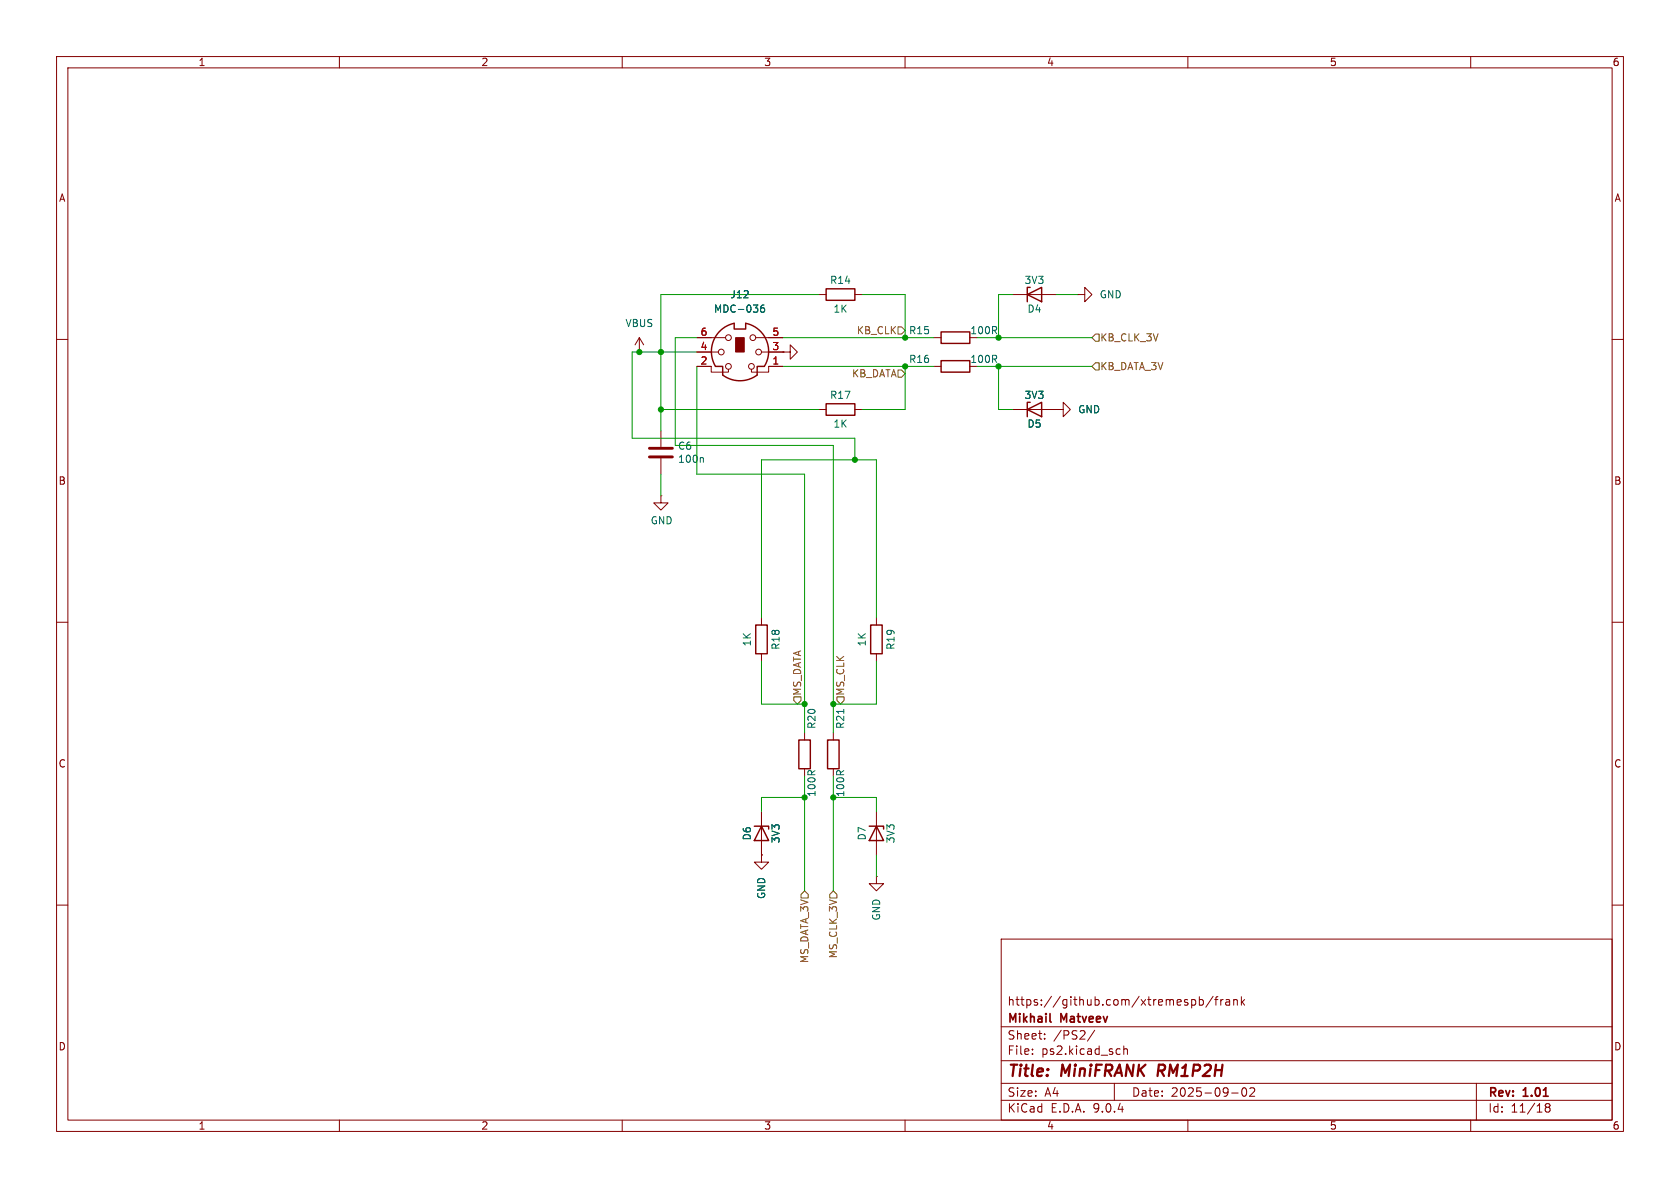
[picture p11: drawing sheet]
<svg xmlns="http://www.w3.org/2000/svg" width="297mm" height="210mm" viewBox="0 0 297 210" stroke-linecap="round" stroke-linejoin="round" font-family="sans-serif">
<g fill="none" stroke="#840000" stroke-width=".18">
<path d="M10 10h277v190h-277zM12 12h273v186h-273zM60 10v2M110 10v2M160 10v2M210 10v2M260 10v2M113 59.7l-.7 1.3M113 59.7l.8 1.3M113 59.7v2.5M123.2 59.7h5.1M133.6 59.7h4.8"/>
<path d="M144.8 52.1h1.2M151.1 52.1h1.3M165.1 59.7h1.3M179.1 52.1h7.6M190.5 52.1h1.3v-1.3l1.2 1.3-1.2 1.2v-1.2M190.5 52.1h.1M10 60h2M113 62.2h.1M116.8 76.2v2.8M123.2 64.8h2.5v1h3.1v-.5M123.2 62.2h3.8M134.6 62.2h3.8"/>
<path d="M138.4 62.2h1.3v-1.2l1.3 1.2-1.3 1.3v-1.3M138.4 62.2h.1M138.4 64.8h-2.5v1h-3.1v-.5M144.8 72.4h1.2M151.1 72.4h1.3M165.1 64.8h1.3M179.1 72.4h7.6M186.7 72.4h1.3v-1.3l1.2 1.3-1.2 1.3v-1.3M186.7 72.4h.1M285 60h2M116.8 87.6v1.3h1.3l-1.3 1.3-1.2-1.3h1.2M116.8 87.6h.1"/>
<path d="M116.8 81v2.8M10 110h2M134.6 109.2v1.3M134.6 115.6v1.2M154.9 109.2v1.3M154.9 115.6v1.2M285 110h2M142.2 129.5v1.3M142.2 135.9v1.3M147.3 129.5v1.3M147.3 135.9v1.3M134.6 151.1v1.3h1.3l-1.3 1.3-1.3-1.3h1.3"/>
<path d="M134.6 151.1h.1M134.6 143.5v7.6M154.9 154.9v1.3h1.3l-1.3 1.3-1.2-1.3h1.2M154.9 154.9h.1M154.9 143.5v7.6M10 160h2M177 166h108v32h-108zM210.7 176.8l.4-.1 .3 .3v.4l-.2 .2h-.5M212 176.8l.5-.1 .2 .3v.4l-.1 .2h-.6M212 176.2v1.5M214.5 176.1l-1.3 2M214.7 176.7h.6"/>
<path d="M215.3 176.2l-.3 .2v1.3M215.8 176.7v1M216.2 176.7l-.2 .1-.2 .2M216.7 176.8h.6l.1 .9M217.4 177.1h-.5a.29 .29 0 0 0-.2 .3 .29 .29 0 0 0 .2 .3l.5-.1M218.1 176.8l.2-.1 .4 .1v.9M218.1 176.7v1M219.5 176.2v1.5M219.6 177.1l.4 .6M220 176.7l-.5 .6M285 160h2M60 198v2"/>
<path d="M110 198v2M160 198v2M177 194.5h108M177 191.5h108M177 187.5h108M177 181.5h108M182.5 186.3v.1M182.5 185.5v.1M184.7 183.6v.1M184.7 182.8v.1M193.5 182.1l-1.3 2M197 191.5v3"/>
<path d="M197.9 185.4l.1 .1M198 186.3l-.1 .1M198.7 184.9v1.5M198.7 185.5l.2-.1 .3 .1 .1 .9M210 198v2M217.7 193.2h1.2M219.7 192.4l.2-.1a.81 .81 0 0 1 .6 .6 .81 .81 0 0 1-.3 .8l-.2 .1a.81 .81 0 0 1-.3-1.4zM221 192.4l.5-.1 .2 .1 .1 .3-.9 1.1h.9M260 198v2M261 191.5v6.5M273.5 195.7l-.3-.2 .3-.4 .4 .1 .1 .2-.3 .3M273.5 195.7l-.3 .3v.5l.3 .1 .4-.1 .1-.2v-.4l-.3-.2"/>
<path d="M273.5 195.7h.2"/>
<circle cx="128.8" cy="59.7" r=".51"/>
<circle cx="133.1" cy="59.7" r=".51"/>
<circle cx="127.5" cy="62.2" r=".51"/>
<circle cx="128.8" cy="64.8" r=".51"/>
<circle cx="132.8" cy="64.8" r=".51"/>
<circle cx="134.1" cy="62.2" r=".51"/>
</g>
<path d="M204.9 188.2l-.3 2" fill="none" stroke="#840000" stroke-width=".4"/>
<path d="M185.6 180.5l.2 .2" fill="none" stroke="#840000" stroke-width=".3"/>
<g fill="none" stroke="#840000" stroke-width=".25">
<path d="M127.1 58.7l1.4-1.1 1.3-.4v1h2v-1a5.1 5.1 0 0 1 3.3 7.6h-1.2v1.5a5.1 5.1 0 0 1-6.1 0v-1.5h-1.3a5.1 5.1 0 0 1 .6-6.1zM146 51.1h5.1v2h-5.1zM166.4 58.7h5v2h-5zM181.6 52.1l2.5-1.3v2.5zM182.1 50.8h-.5v2.5M146 71.4h5.1v2h-5.1zM166.4 63.8h5v2h-5zM181.6 72.4l2.5-1.3v2.6zM182.1 71.1h-.5v2.6M133.6 110.5h2v5.1h-2zM153.9 110.5h2.1v5.1h-2.1zM141.2 130.8h2.1v5.1h-2.1z"/>
<path d="M146.3 130.8h2v5.1h-2zM133.3 146.1h2.6v.5M134.6 146.1l1.3 2.5h-2.6zM153.7 146.1h2.5v.5M154.9 146.1l1.3 2.5h-2.5z"/>
</g>
<path d="M130 59.7h1.6v2.5h-1.6z" fill="#840000" stroke="#840000" stroke-width=".18"/>
<path d="M135.1 53.9l-.4 .1a.86 .86 0 0 0 0 1.2l.4-.1 .1-.5-.3-.2-.3 .1-.1 .1M124.2 80.9l.1 .2v.6M149.2 125.4v.7" fill="none" stroke="#006464" stroke-width=".18"/>
<path d="M114.8 79.2h4.1M114.8 80.8h4.1" fill="none" stroke="#840000" stroke-width=".51"/>
<path d="M158.7 57.8h.7l.6 .6-.6 .7h-.7zM193.7 59.1h.6v1.2h-.6l-.7-.6zM158.7 65.4h.7l.6 .6-.6 .7h-.7zM193.7 64.1h.6v1.3h-.6l-.7-.6zM140.3 123.2h1.3v.6l-.6 .7-.7-.7zM148 123.2h1.2v.6l-.6 .7-.6-.7zM142.2 157.5l.7 .6v.7h-1.3v-.7zM147.3 157.5l.7 .6v.7h-1.3v-.7z" fill="none" stroke="#725600" stroke-width=".18"/>
<g fill="none" stroke="#009600" stroke-width=".18">
<path d="M123.2 59.7h-3.8v19h27.9v50.8M138.4 59.7h26.7M144.8 52.1h-28v24.1M152.4 52.1h7.6v7.6M172.7 59.7h20.3M179.1 52.1h-2.6v7.6M186.7 52.1h3.8M116.8 72.4h28M123.2 64.8v19h19v45.7M123.2 62.2h-11.4v15.3h39.3v3.8M138.4 64.8h26.7M160 64.8v7.6h-7.6"/>
<path d="M172.7 64.8h20.3M176.5 64.8v7.6h2.6M116.8 83.8v3.8M134.6 109.2v-27.9h20.3v27.9M134.6 116.8v7.7h7.6M154.9 116.8v7.7h-7.6M142.2 137.2v20.3M147.3 137.2v20.3M142.2 141h-7.6v2.5M147.3 141h7.6v2.5M154.9 151.1v3.8"/>
</g>
<g fill="#009600" stroke="#009600" stroke-width=".18">
<circle cx="151.1" cy="81.3" r=".46"/>
<circle cx="142.2" cy="141" r=".46"/>
<circle cx="147.3" cy="141" r=".46"/>
<circle cx="142.2" cy="124.5" r=".46"/>
<circle cx="147.3" cy="124.5" r=".46"/>
<circle cx="160" cy="64.8" r=".46"/>
<circle cx="176.5" cy="64.8" r=".46"/>
<circle cx="176.5" cy="59.7" r=".46"/>
<circle cx="160" cy="59.7" r=".46"/>
<circle cx="116.8" cy="62.2" r=".46"/>
<circle cx="116.8" cy="72.4" r=".46"/>
<circle cx="113" cy="62.2" r=".46"/>
</g>
<g font-size="2.8" fill="#840000">
<text x="178" y="190.9">Title:</text>
<text x="187.7" y="190.9">MiniFRANK</text>
<text x="205.5" y="190.9">RM1P2H</text>
</g>
<g font-size="2.1" fill="#840000">
<text x="178" y="178">https://github.com/xtremespb/frank</text>
<text x="178" y="184">Sheet:</text>
<text x="178" y="181.2">Mikhail</text>
<text x="186.2" y="184">/PS2/</text>
<text x="187.6" y="181.2">Matveev</text>
<text x="178" y="186.7">File:</text>
<text x="184.1" y="186.7">ps2.kicad_sch</text>
<text x="178" y="196.9">KiCad</text>
<text x="178" y="194.1">Size:</text>
<text x="184.7" y="194.1">A4</text>
<text x="185.7" y="196.9">E.D.A.</text>
<text x="193.3" y="196.9">9.0.4</text>
<text x="200" y="194.1">Date:</text>
<text x="207" y="194.1">2025-09-02</text>
<text x="263" y="194.3">Rev:</text>
<text x="263" y="196.9">Id:</text>
<text x="267.1" y="196.9">11/18</text>
<text x="269.4" y="194.3">1.01</text>
</g>
<g font-size="1.8" fill="#840000">
<text x="35" y="11.9">1</text>
<text x="85" y="11.9">2</text>
<text x="135" y="11.9">3</text>
<text x="185" y="11.9">4</text>
<text x="235" y="11.9">5</text>
<text x="285" y="11.9">6</text>
<text x="10.3" y="35.9">A</text>
<text x="285.3" y="35.9">A</text>
<text x="10.3" y="85.9">B</text>
<text x="285.3" y="85.9">B</text>
<text x="10.3" y="135.9">C</text>
<text x="285.3" y="135.9">C</text>
<text x="10.3" y="185.9">D</text>
<text x="285.3" y="185.9">D</text>
<text x="35" y="199.9">1</text>
<text x="85" y="199.9">2</text>
<text x="135" y="199.9">3</text>
<text x="185" y="199.9">4</text>
<text x="235" y="199.9">5</text>
<text x="285" y="199.9">6</text>
</g>
<g font-size="1.8" fill="#006464">
<text x="129" y="52.9">J12</text>
<text x="146.6" y="50.4">R14</text>
<text x="181" y="50.4">3V3</text>
<text x="194.3" y="52.9">GND</text>
<text x="110.5" y="58">VBUS</text>
<text x="126.1" y="55.5">MDC-036</text>
<text x="147.2" y="55.5">1K</text>
<text x="160.6" y="59.3">R15</text>
<text x="171.4" y="59.3">100R</text>
<text x="181.5" y="55.5">D4</text>
<text x="160.6" y="64.4">R16</text>
<text x="171.4" y="64.4">100R</text>
<text x="146.6" y="70.7">R17</text>
<text x="181" y="70.7">3V3</text>
<text x="147.2" y="75.8">1K</text>
<text x="181.5" y="75.8">D5</text>
<text x="190.5" y="73.3">GND</text>
<text x="119.8" y="79.7">C6</text>
<text x="119.8" y="82">100n</text>
<text x="114.9" y="92.9">GND</text>
<text x="132.9" y="114.4" transform="rotate(-90 132.9 114.4)">1K</text>
<text x="138" y="115" transform="rotate(-90 138 115)">R18</text>
<text x="153.3" y="114.4" transform="rotate(-90 153.3 114.4)">1K</text>
<text x="158.3" y="115" transform="rotate(-90 158.3 115)">R19</text>
<text x="144.4" y="128.9" transform="rotate(-90 144.4 128.9)">R20</text>
<text x="149.5" y="128.9" transform="rotate(-90 149.5 128.9)">R21</text>
<text x="144.4" y="141" transform="rotate(-90 144.4 141)">100R</text>
<text x="149.5" y="141" transform="rotate(-90 149.5 141)">100R</text>
<text x="132.9" y="148.7" transform="rotate(-90 132.9 148.7)">D6</text>
<text x="138" y="149.2" transform="rotate(-90 138 149.2)">3V3</text>
<text x="153.3" y="148.7" transform="rotate(-90 153.3 148.7)">D7</text>
<text x="158.3" y="149.2" transform="rotate(-90 158.3 149.2)">3V3</text>
<text x="135.5" y="159" transform="rotate(-90 135.5 159)">GND</text>
<text x="155.8" y="162.8" transform="rotate(-90 155.8 162.8)">GND</text>
</g>
<g font-size="1.8" fill="#a90000">
<text x="123.8" y="59.4">6</text>
<text x="136.5" y="59.4">5</text>
<text x="123.8" y="62">4</text>
<text x="123.8" y="64.5">2</text>
<text x="136.5" y="62">3</text>
<text x="136.5" y="64.5">1</text>
</g>
<g font-size="1.8" fill="#725600">
<text x="151.4" y="59.3">KB_CLK</text>
<text x="194.4" y="60.6">KB_CLK_3V</text>
<text x="194.4" y="65.6">KB_DATA_3V</text>
<text x="150.5" y="66.9">KB_DATA</text>
<text x="141.8" y="123.1" transform="rotate(-90 141.8 123.1)">MS_DATA</text>
<text x="149.5" y="123.1" transform="rotate(-90 149.5 123.1)">MS_CLK</text>
<text x="143.1" y="170.4" transform="rotate(-90 143.1 170.4)">MS_DATA_3V</text>
<text x="148.2" y="169.5" transform="rotate(-90 148.2 169.5)">MS_CLK_3V</text>
</g>
</svg>
